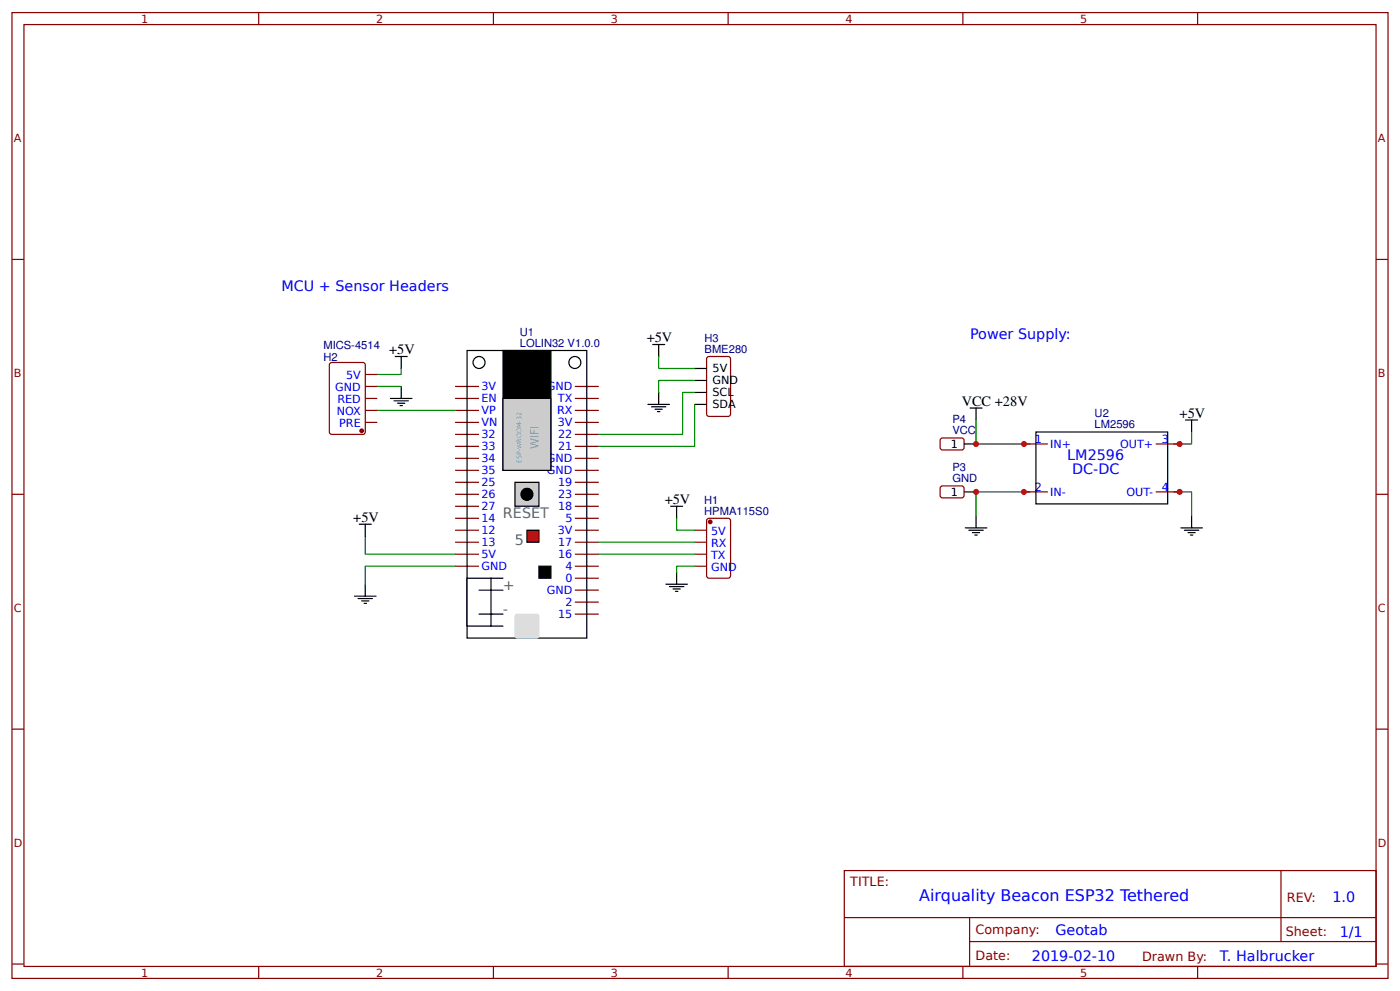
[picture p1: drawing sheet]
<svg xmlns="http://www.w3.org/2000/svg" width="309mm" height="219mm" viewBox="0 0 309 219" stroke-linecap="round" stroke-linejoin="round" font-family="sans-serif">
<g fill="none" stroke="#800" stroke-width=".26">
<path d="M2.6 2.8h304.1v213.2h-304.1zM5.3 5.4h298.7v208h-298.7zM57.1 2.8v2.6M109 2.8v2.6M160.9 2.8v2.6M212.7 2.8v2.6M264.6 2.8v2.6M2.6 57.3h2.7M304 57.3h2.7M100.5 85.3h5.3M100.5 88h5.3M100.5 90.6h5.3"/>
<path d="M100.5 93.3h5.3M100.5 95.9h5.3M100.5 98.6h5.3M127 85.3h5.3M127 88h5.3M127 90.6h5.3M127 93.3h5.3M127 95.9h5.3M127 98.6h5.3M2.6 109.1h2.7M100.5 109.1h5.3M100.5 101.2h5.3"/>
<path d="M100.5 103.8h5.3M100.5 106.5h5.3M100.5 111.8h5.3M100.5 114.4h5.3M100.5 117.1h5.3M100.5 119.7h5.3M127 109.1h5.3M127 101.2h5.3M127 103.8h5.3M127 106.5h5.3M127 111.8h5.3M127 114.4h5.3"/>
<path d="M127 117.1h5.3M127 119.7h5.3M304 109.1h2.7M100.5 122.4h5.3M100.5 125h5.3M127 122.4h5.3M127 125h5.3M127 127.7h5.3M127 130.3h5.3M127 133h5.3M127 135.6h5.3M2.6 161h2.7"/>
<path d="M304 161h2.7M186.5 192.2h117.5v21.2h-117.5zM283 192.2v15.7M2.6 212.9h2.7M57.1 213.4v2.6M109 213.4v2.6M160.9 213.4v2.6M186.6 202.6h117.3M212.7 213.4v2.6M214.2 207.9h89.7M214.2 202.6v10.6M264.6 213.4v2.6"/>
<path d="M304 212.9h2.7"/>
</g>
<g fill="none" stroke="#000" stroke-width=".26">
<path d="M103.2 77.4h26.4v63.5h-26.4z"/>
<circle cx="105.8" cy="80" r="1.32"/>
<circle cx="127" cy="80" r="1.32"/>
</g>
<path d="M103.2 127.7h5.3v10.5h-5.3z" fill="#fff" stroke="#000" stroke-width=".26"/>
<path d="M114 135.7l4.5-.1 .5 .3 .1 4.5-.3 .4-4.5 .1-.5-.3v-4.5z" fill="#ddd" stroke="#ddd" stroke-width=".26"/>
<path d="M105.8 130.3h5.3M105.8 135.6h5.3M108.5 135.6h.1M108.5 138.2h2.6M108.5 127.7h2.6" fill="none" stroke="#000" stroke-width=".26"/>
<path d="M119.1 125h2.6v2.7h-2.6z" fill="#000" stroke="#000" stroke-width=".26"/>
<path d="M113.8 106.5h5.3v5.3h-5.3z" fill="#ccc" stroke="#000" stroke-width=".26"/>
<circle cx="116.4" cy="109.1" r="1.32" fill="#000" stroke="#000" stroke-width=".26"/>
<path d="M116.4 117.1h2.7v2.6h-2.7z" fill="#f00" stroke="#000" stroke-width=".26"/>
<path d="M111.1 77.4h10.6v26.4h-10.6z" fill="#000" stroke="#000" stroke-width=".26"/>
<path d="M111.1 88h10.6v15.8h-10.6z" fill="#ccc" stroke="#000" stroke-width=".26"/>
<g fill="none" stroke="#080" stroke-width=".26">
<path d="M145.5 78.7v2.7h8M83.3 85.3h5.3M83.3 90.6h17.2M88.6 81.4v1.3h-5.3M153.5 84h-8v2.7M153.5 89.3v9.3h-21.2M153.5 86.7h-2.7v9.2h-18.5M215.6 92.7v5.3h11.9M263.3 95.4v2.6h-4M80.7 118.4v4h19.8M132.3 119.7h21.2M149.5 114.4v2.7h4"/>
<path d="M227.5 108.6h-11.9v5.3M259.3 108.6h4v5.3M100.5 125h-19.8v4M132.3 122.4h21.2M153.5 125h-4v1.3"/>
</g>
<g fill="none" stroke="#800" stroke-width=".26">
<path d="M156.4 78.8l4.5-.1 .4 .3 .1 12.4-.3 .5h-4.5l-.4-.2-.1-12.5zM73 80.1l7.2-.1 .4 .3 .1 15.1-.3 .4-7.1 .1-.5-.3v-15zM80.7 93.3h2.6M80.7 90.6h2.6M80.7 88h2.6M80.7 85.3h2.6M80.7 82.7h2.6M207.8 97l.4-.3 4.5 .1 .3 .4-.1 1.9-.4 .3-4.5-.1-.3-.5zM226.2 98h5.3M255.3 98h5.3M153.5 117.1h2.6M153.5 119.7h2.6"/>
<path d="M156.4 114.5l4.5-.1 .4 .3 .1 12.4-.3 .5-4.5 .1-.4-.3-.1-12.4zM207.8 107.6l.4-.3 4.5 .1 .3 .4-.1 1.9-.4 .2h-4.5l-.3-.5zM226.2 108.6h5.3M255.3 108.6h5.3M153.5 122.4h2.6M153.5 125h2.6"/>
</g>
<g fill="#800" stroke="#800" stroke-width=".26">
<circle cx="156.9" cy="115.2" r=".4"/>
<circle cx="79.9" cy="95.1" r=".4"/>
</g>
<g fill="none" stroke="#000" stroke-width=".26">
<path d="M87.3 78.7h2.7M88.6 78.7v2.7M144.2 76.1h2.6M145.5 76.1v2.6M86.3 88h4.7M87 88.5h3.2M87.8 89h1.6M88.4 89.6h.5M88.6 85.3v2.7M143.1 89.3h4.8M143.9 89.8h3.2M144.7 90.4h1.6"/>
<path d="M145.3 90.9h.5M145.5 86.7v2.6M153.5 81.4h2.6M153.5 84h2.6M153.5 86.7h2.6M153.5 89.3h2.6M213 98h2.6M214.3 90.1h2.7M215.6 90.1v2.6M228.9 95.4h29.1v15.9h-29.1zM261.9 92.7h2.7M263.3 92.7v2.7"/>
<path d="M79.4 115.8h2.6M80.7 115.8v2.6M148.2 111.8h2.6M149.5 111.8v2.6M213 108.6h2.6M213.3 116.5h4.7M214 117.1h3.2M214.8 117.6h1.6M215.4 118.1h.5M215.6 113.9v2.6M260.9 116.5h4.7M261.7 117.1h3.1"/>
<path d="M262.5 117.6h1.6M263 118.1h.5M263.3 113.9v2.6M78.3 131.6h4.8M79.1 132.2h3.2M79.9 132.7h1.6M80.4 133.2h.6M80.7 129v2.6M147.1 129h4.8M147.9 129.5h3.2M148.7 130h1.6M149.2 130.6h.6"/>
<path d="M149.5 126.3v2.7"/>
</g>
<g fill="#c00">
<circle cx="226.2" cy="108.6" r=".66"/>
<circle cx="226.2" cy="98" r=".66"/>
<circle cx="260.6" cy="98" r=".66"/>
<circle cx="260.6" cy="108.6" r=".66"/>
<circle cx="215.6" cy="98" r=".66"/>
<circle cx="215.6" cy="108.6" r=".66"/>
</g>
<text font-size="3.5" fill="#00f" x="203.1" y="199">Airquality Beacon ESP32 Tethered</text>
<g font-size="3.2" fill="#00f">
<text x="62.2" y="64.2">MCU + Sensor Headers</text>
<text x="214.3" y="74.7">Power Supply:</text>
<text x="235.8" y="101.5">LM2596</text>
<text x="236.9" y="104.7">DC-DC</text>
<text x="294.4" y="199.2">1.0</text>
<text x="233.2" y="206.3">Geotab</text>
<text x="296" y="206.9">1/1</text>
<text x="228" y="212.2">2019-02-10</text>
<text x="269.5" y="212.1">T. Halbrucker</text>
</g>
<g font-size="3.2">
<text x="142.9" y="75.5">+5V</text>
<text x="86" y="78.2">+5V</text>
<text x="212.5" y="89.6">VCC +28V</text>
<text x="260.6" y="92.2">+5V</text>
<text x="146.8" y="111.3">+5V</text>
<text x="78.1" y="115.2">+5V</text>
</g>
<g font-size="3.2" fill="#666">
<text x="111.1" y="114.4">RESET</text>
<text x="113.8" y="120.3">5</text>
<text x="111.1" y="130.3">+</text>
<text x="111.1" y="135.6">-</text>
</g>
<g font-size="2.8" fill="#800">
<text x="187.9" y="195.7">TITLE:</text>
<text x="284.3" y="199.2">REV:</text>
<text x="215.5" y="206.3">Company:</text>
<text x="284.1" y="206.8">Sheet:</text>
<text x="215.5" y="212.1">Date:</text>
<text x="252.3" y="212.1">Drawn By:</text>
</g>
<g font-size="2.5" fill="#800">
<text x="31.2" y="5">1</text>
<text x="83.1" y="5">2</text>
<text x="134.9" y="5">3</text>
<text x="186.8" y="5">4</text>
<text x="238.7" y="5">5</text>
<text x="3" y="31.4">A</text>
<text x="304.4" y="31.4">A</text>
<text x="3" y="83.2">B</text>
<text x="304.4" y="83.2">B</text>
<text x="3" y="135.1">C</text>
<text x="304.4" y="135.1">C</text>
<text x="3" y="186.9">D</text>
<text x="304.4" y="186.9">D</text>
<text x="31.2" y="215.6">1</text>
<text x="83.1" y="215.6">2</text>
<text x="134.9" y="215.6">3</text>
<text x="186.8" y="215.6">4</text>
<text x="238.7" y="215.6">5</text>
</g>
<g font-size="2.5" fill="#000080">
<text x="71.4" y="77">MICS-4514</text>
<text x="114.8" y="76.6">LOLIN32 V1.0.0</text>
<text x="114.8" y="74.2">U1</text>
<text x="155.7" y="77.9">BME280</text>
<text x="155.7" y="75.5">H3</text>
<text x="71.4" y="79.7">H2</text>
<text x="210.4" y="95.9">VCC</text>
<text x="210.4" y="93.5">P4</text>
<text x="241.8" y="94.6">LM2596</text>
<text x="241.8" y="92.2">U2</text>
<text x="210.4" y="106.5">GND</text>
<text x="210.4" y="104.1">P3</text>
<text x="155.6" y="113.6">HPMA115S0</text>
<text x="155.6" y="111.2">H1</text>
</g>
<g font-size="2.5" fill="#00f">
<text x="76.5" y="83.7">5V</text>
<text x="74.1" y="86.4">GND</text>
<text x="74.5" y="89">RED</text>
<text x="106.4" y="86.1">3V</text>
<text x="106.4" y="88.8">EN</text>
<text x="120.8" y="86.1">GND</text>
<text x="123.3" y="88.8">TX</text>
<text x="74.4" y="91.7">NOX</text>
<text x="74.9" y="94.3">PRE</text>
<text x="106.4" y="91.4">VP</text>
<text x="106.4" y="94.1">VN</text>
<text x="123.1" y="91.4">RX</text>
<text x="123.2" y="94.1">3V</text>
<text x="106.4" y="96.7">32</text>
<text x="106.4" y="99.4">33</text>
<text x="106.4" y="102">34</text>
<text x="120.8" y="102">GND</text>
<text x="123.3" y="96.7">22</text>
<text x="123.3" y="99.4">21</text>
<text x="228.6" y="97.8">1</text>
<text x="232" y="98.8">IN+</text>
<text x="247.5" y="98.8">OUT+</text>
<text x="256.6" y="97.8">3</text>
<text x="106.4" y="104.6">35</text>
<text x="106.4" y="107.3">25</text>
<text x="120.8" y="104.6">GND</text>
<text x="123.3" y="107.3">19</text>
<text x="106.4" y="109.9">26</text>
<text x="106.4" y="112.6">27</text>
<text x="123.3" y="109.9">23</text>
<text x="123.3" y="112.6">18</text>
<text x="228.6" y="108.3">2</text>
<text x="232" y="109.4">IN-</text>
<text x="248.9" y="109.4">OUT-</text>
<text x="256.6" y="108.3">4</text>
<text x="106.4" y="115.2">14</text>
<text x="106.4" y="117.9">12</text>
<text x="123.2" y="117.9">3V</text>
<text x="124.9" y="115.2">5</text>
<text x="157.1" y="118.1">5V</text>
<text x="106.4" y="120.5">13</text>
<text x="106.4" y="123.2">5V</text>
<text x="106.4" y="125.8">GND</text>
<text x="123.3" y="120.5">17</text>
<text x="123.3" y="123.2">16</text>
<text x="124.9" y="125.8">4</text>
<text x="157.1" y="120.8">RX</text>
<text x="157.1" y="123.4">TX</text>
<text x="120.8" y="131.1">GND</text>
<text x="124.9" y="128.5">0</text>
<text x="157.1" y="126.1">GND</text>
<text x="123.3" y="136.4">15</text>
<text x="124.9" y="133.7">2</text>
</g>
<g font-size="2.5">
<text x="157.4" y="82.2">5V</text>
<text x="157.4" y="84.8">GND</text>
<text x="157.4" y="87.4">SCL</text>
<text x="157.4" y="90.1">SDA</text>
<text x="210.1" y="98.8">1</text>
<text x="210.1" y="109.4">1</text>
</g>
<text font-size="2.5" fill="#999" x="118.9" y="99.2" transform="rotate(-90 118.9 99.2)">WIFI</text>
<text font-size="1.4" fill="#999" x="115.2" y="102.2" transform="rotate(-90 115.2 102.2)">ESP-WROOM-32</text>
</svg>
